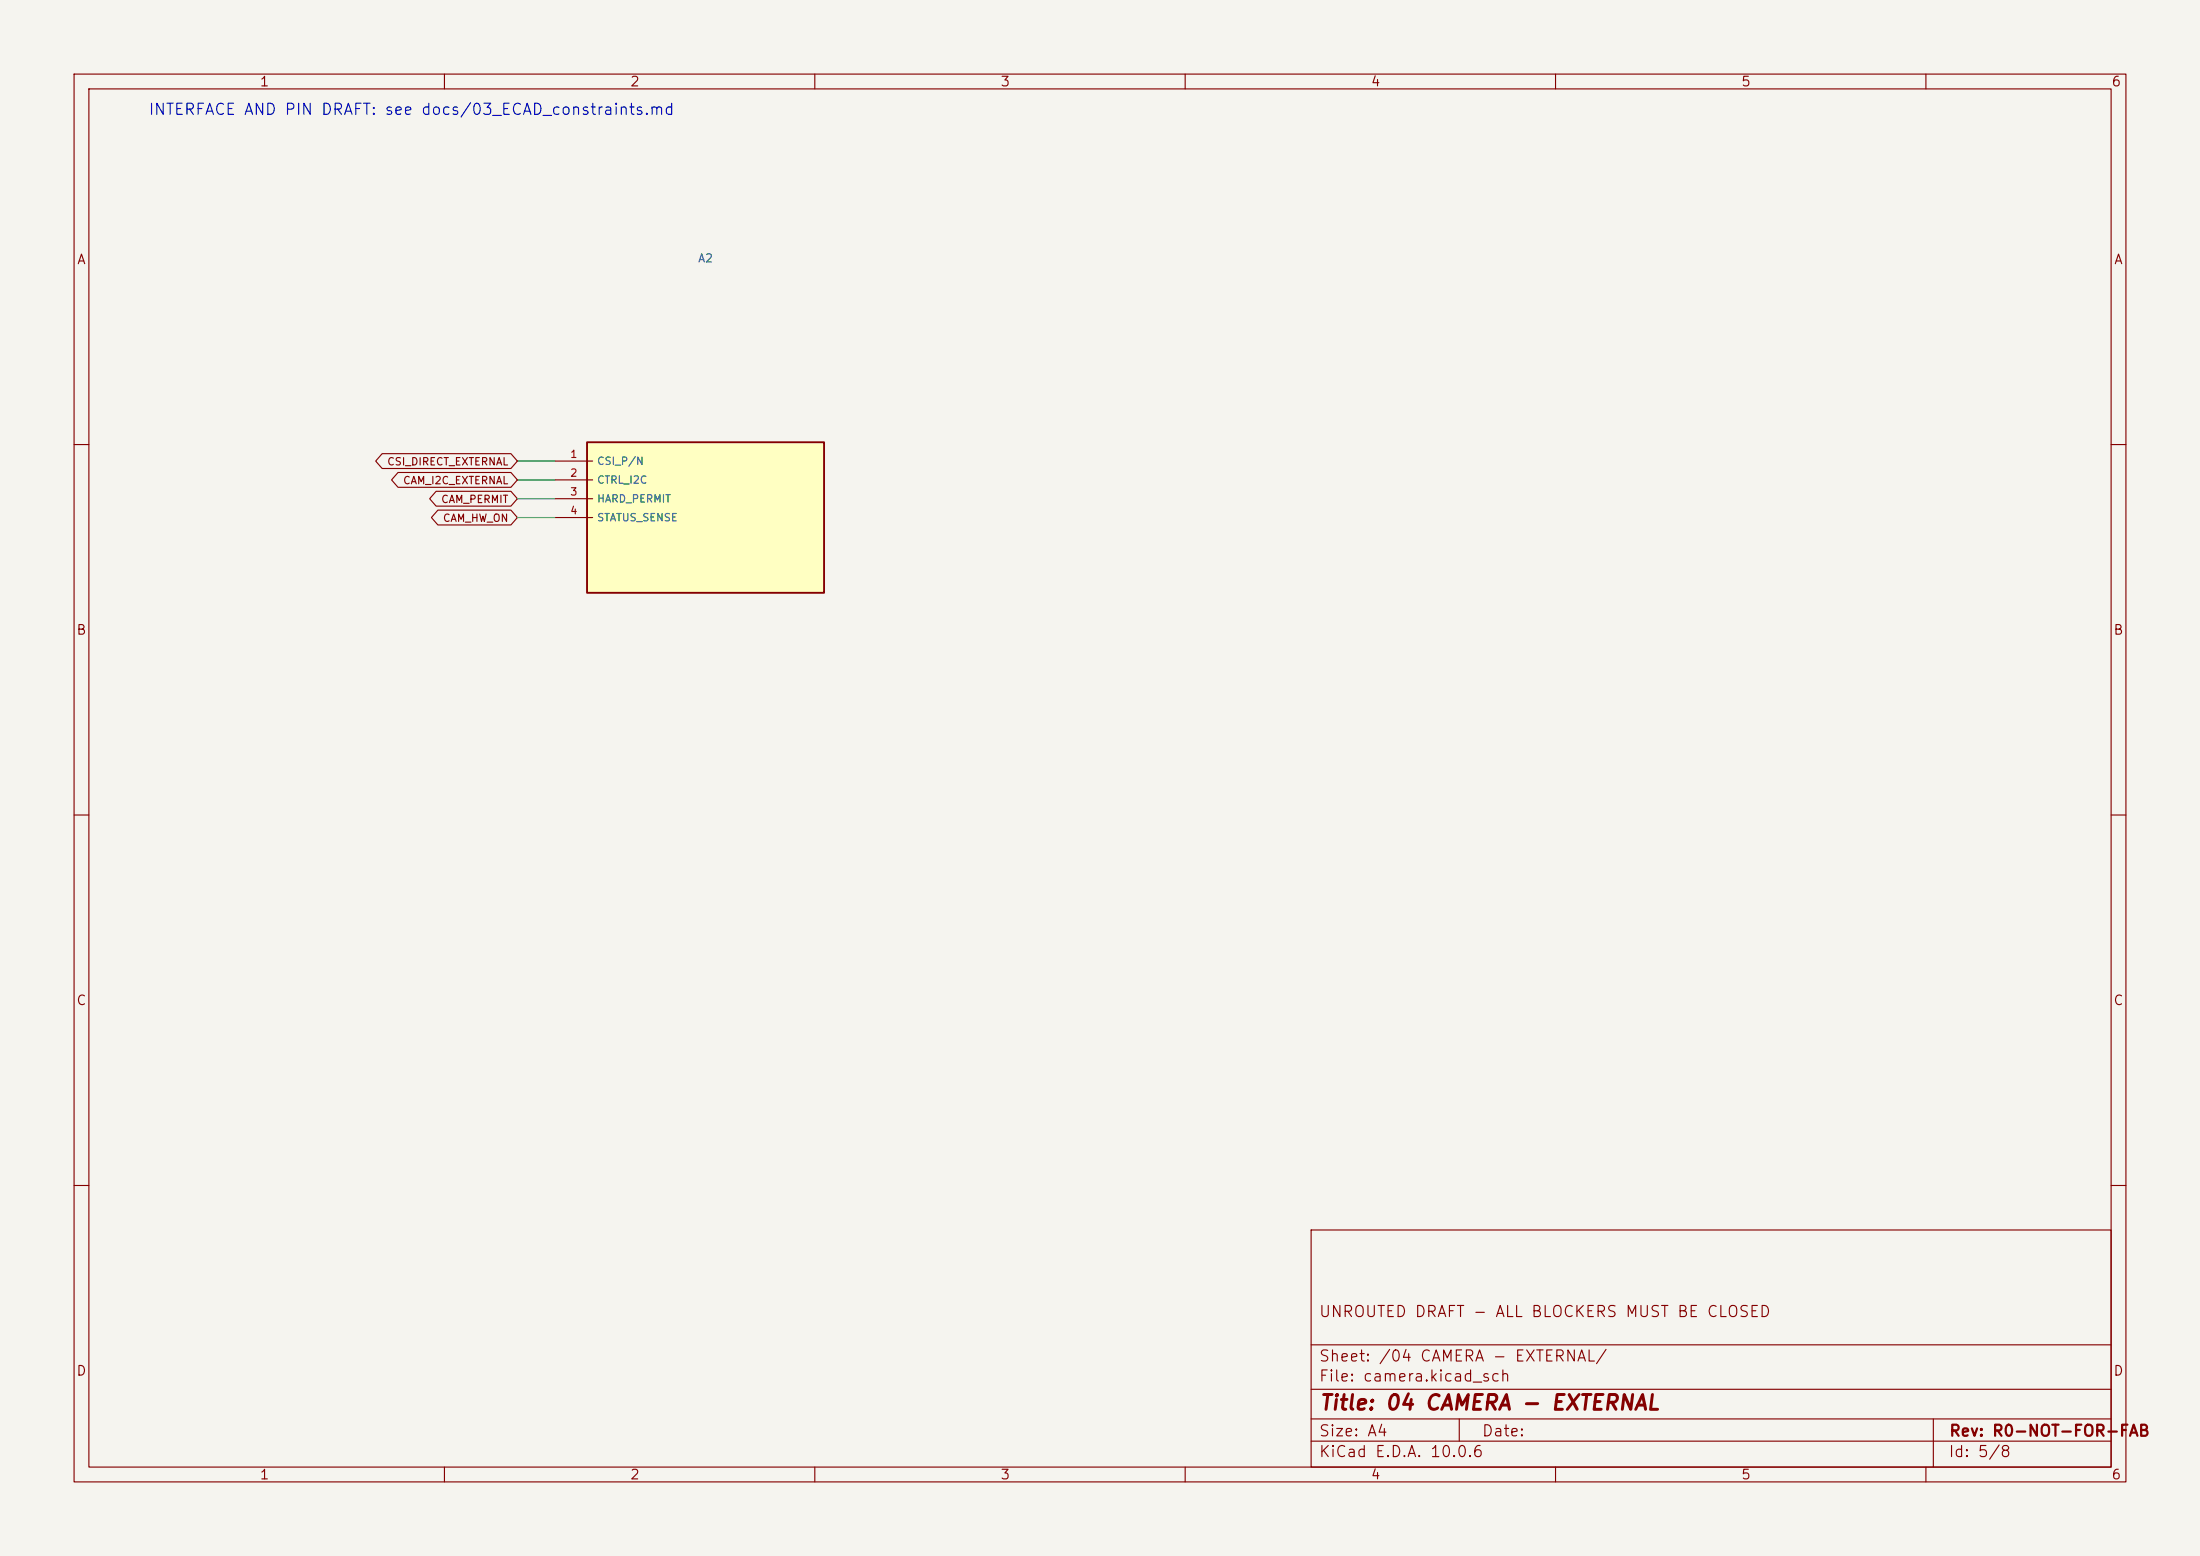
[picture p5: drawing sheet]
(kicad_sch (version 20251024) (generator "eeschema") (paper "A4") (title_block (title "04 CAMERA - EXTERNAL") (rev "R0-NOT-FOR-FAB") (comment 1 "UNROUTED DRAFT - ALL BLOCKERS MUST BE CLOSED")) (lib_symbols (symbol "MeetNote:EXTERNAL_CAMERA_CSI" (pin_names (offset 0.508)) (in_bom yes) (on_board no) (property "Reference" "U" (at 0 12.16 0) (effects (font (size 1.27 1.27)))) (property "Value" "EXTERNAL_CAMERA_CSI" (at 0 -12.16 0) (effects (font (size 1.27 1.27)))) (symbol "EXTERNAL_CAMERA_CSI_0_1" (rectangle (start -16 10.16) (end 16 -10.16) (stroke (width 0.254) (type default)) (fill (type background)))) (symbol "EXTERNAL_CAMERA_CSI_1_1" (pin passive line (at -20.32 7.62 0) (length 5.08) (name "CSI_P/N" (effects (font (size 1 1)))) (number "1" (effects (font (size 1 1))))) (pin bidirectional line (at -20.32 5.08 0) (length 5.08) (name "CTRL_I2C" (effects (font (size 1 1)))) (number "2" (effects (font (size 1 1))))) (pin input line (at -20.32 2.54 0) (length 5.08) (name "HARD_PERMIT" (effects (font (size 1 1)))) (number "3" (effects (font (size 1 1))))) (pin output line (at -20.32 0.0 0) (length 5.08) (name "STATUS_SENSE" (effects (font (size 1 1)))) (number "4" (effects (font (size 1 1))))))))(text "INTERFACE AND PIN DRAFT: see docs/03_ECAD_constraints.md" (at 20 15 0) (effects (font (size 1.5 1.5)) (justify left)))(symbol (lib_id "MeetNote:EXTERNAL_CAMERA_CSI") (at 95.25 69.85 0) (unit 1) (in_bom yes) (on_board no) (dnp no)(property "Reference" "A2" (at 95.25 34.849999999999994 0) (effects (font (size 1.1 1.1))))(property "Value" "Camera Module 3 Standard external FPC" (at 95.25 74.85 0) (effects (font (size 1.1 1.1)) hide))(property "Footprint" "" (at 95.25 69.85 0) (effects (font (size 1.1 1.1)) hide))(property "Review" "External Zero CSI connection; not routed on carrier. Hard power isolation/interposer unresolved" (at 95.25 69.85 0) (effects (font (size 1.1 1.1)) hide)))(wire (pts (xy 74.93 62.23) (xy 69.85 62.23)) (stroke (width 0) (type default)))(global_label "CSI_DIRECT_EXTERNAL" (shape bidirectional) (at 69.85 62.23 180) (effects (font (size 1 1)) (justify right)))(wire (pts (xy 74.93 64.77) (xy 69.85 64.77)) (stroke (width 0) (type default)))(global_label "CAM_I2C_EXTERNAL" (shape bidirectional) (at 69.85 64.77 180) (effects (font (size 1 1)) (justify right)))(wire (pts (xy 74.93 67.31) (xy 69.85 67.31)) (stroke (width 0) (type default)))(global_label "CAM_PERMIT" (shape bidirectional) (at 69.85 67.31 180) (effects (font (size 1 1)) (justify right)))(wire (pts (xy 74.93 69.85) (xy 69.85 69.85)) (stroke (width 0) (type default)))(global_label "CAM_HW_ON" (shape bidirectional) (at 69.85 69.85 180) (effects (font (size 1 1)) (justify right))))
